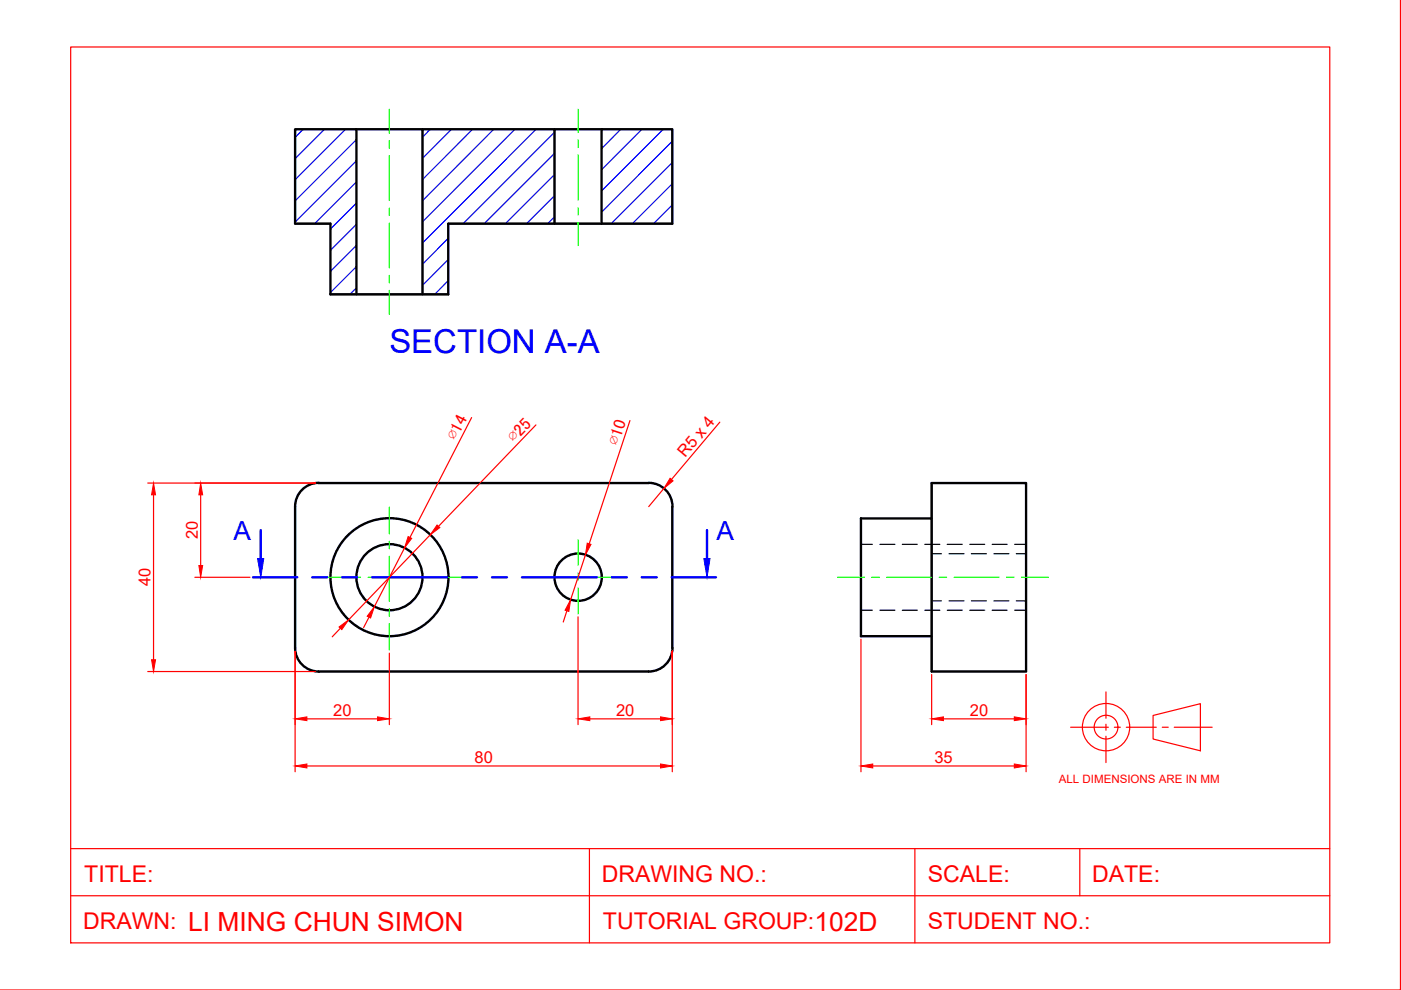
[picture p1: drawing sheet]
<svg xmlns="http://www.w3.org/2000/svg" width="297mm" height="210mm" viewBox="0 0 297 210" stroke-linecap="round" stroke-linejoin="round" font-family="sans-serif">
<!-- layer: Section lines -->
<g fill="none" stroke="#00f" stroke-width=".25">
<path d="M64.3 27.4l-1.7 1.7M68.8 27.4l-6.2 6.2M73.3 27.4l-10.7 10.7M75.6 29.6l-13 13M75.6 34.1l-13 13M75.6 38.6l-8.9 8.8M91.2 27.4l-1.6 1.7M95.7 27.4l-6.1 6.2M100.2 27.4l-10.6 10.7M104.7 27.4l-15.1 15.2M109.2 27.4l-19.6 19.6M113.7 27.4l-24.1 24.1"/>
<path d="M117.6 28l-19.4 19.4M117.6 32.5l-14.9 14.9M117.6 37l-10.5 10.4M131.6 27.4l-4 4.1M136.1 27.4l-8.5 8.6M140.6 27.4l-13 13.1M142.5 29.9l-14.9 15.1M142.5 34.5l-12.9 12.9M142.5 39l-8.4 8.4M75.6 43.1l-5.5 5.5M75.6 47.6l-5.5 5.5M75.6 52l-5.5 5.5"/>
<path d="M75.6 56.5l-5.5 5.5M95 50.5l-5.4 5.5M95 55l-5.4 5.5M95 59.5l-2.8 2.9M117.6 41.5l-6 5.9M117.6 46l-1.5 1.4M142.5 43.4l-3.9 4M75.6 61.1l-1.4 1.3"/>
</g>
<!-- layer: Visible lines -->
<g fill="none" stroke="#000" stroke-width=".51">
<path d="M62.6 27.4h79.9v20h-47.5v15h-24.9v-15h-7.5zM75.6 27.4v35M89.6 27.4v35M117.6 27.4v20M127.6 27.4v20M67.6 102.4h69.9M67.6 102.4a5 5 0 0 0-5 5v30a5 5 0 0 0 5 5h70a5 5 0 0 0 5-5M137.6 102.4a5 5 0 0 1 5 5M142.5 107.4v30M197.5 102.4h20.1v40h-20.1zM197.5 109.9h-15v25h15"/>
<circle cx="82.6" cy="122.4" r="12.5"/>
<circle cx="82.6" cy="122.4" r="7"/>
<circle cx="122.6" cy="122.4" r="5"/>
</g>
<!-- layer: Hidden lines -->
<g fill="none" stroke="#000" stroke-width=".25">
<path d="M182.5 115.4h2.5M186.6 115.4h3.1M191.3 115.4h3.2M196.1 115.4h3.2M197.5 117.4h2.1M200.8 115.4h3.2M201.2 117.4h3.2M205.6 115.4h3.2M206 117.4h3.1M210.4 115.4h3.1M210.7 117.4h3.2M215.1 115.4h2.5"/>
<path d="M215.5 117.4h2.1M182.5 129.4h2.5M186.6 129.4h3.1M191.3 129.4h3.2M196.1 129.4h3.2M197.5 127.4h2.1M200.8 129.4h3.2M201.2 127.4h3.2M205.6 129.4h3.2M206 127.4h3.1M210.4 129.4h3.1M210.7 127.4h3.2"/>
<path d="M215.1 129.4h2.5M215.5 127.4h2.1"/>
</g>
<!-- layer: Centre lines -->
<g fill="none" stroke="#0f0" stroke-width=".25">
<path d="M82.5 23.2v5.1M82.5 29.8v1.6M82.5 33v9.5M122.6 23.2v4.9M122.6 29.7v1.6M122.6 32.9v9.5M82.5 44.1v1.6M82.5 47.3v9.5M82.5 58.4v1.6M122.6 44v1.6M122.6 47.2v4.9M82.5 61.6v5"/>
<path d="M82.5 107.5v5.7M82.5 114.8v1.5M82.5 118v9.5M122.6 114.4v5.5M67.3 122.4h6M74.9 122.4h1.6M78.1 122.4h9.5M82.5 129v1.7M82.5 132.2v5.7M89.2 122.4h1.6M92.3 122.4h6M114.3 122.4h16.4"/>
<path d="M122.6 121.5v1.6M122.6 124.7v5.4M177.6 122.4h5.7M184.8 122.4h1.6M188 122.4h9.5M199.1 122.4h1.6M202.3 122.4h9.5M213.4 122.4h1.6M216.6 122.4h5.6"/>
</g>
<!-- layer: Cutting plane -->
<path d="M55.3 112.4v6M149.9 112.4v6M53.6 122.4h9.4M66.2 122.4h3.2M72.6 122.4h3.1M78.9 122.4h15.9M98 122.4h3.1M104.3 122.4h3.2M110.7 122.4h15.8M129.7 122.4h3.2M136.1 122.4h3.1M142.4 122.4h9.4" fill="none" stroke="#00f" stroke-width=".51"/>
<g fill="#00f" stroke="#00f" stroke-width=".21">
<path d="M54.6 118.4h1.3l-.6 4z"/>
<path d="M149.2 118.4h1.3l-.6 4z"/>
</g>
<!-- layer: Dimensions -->
<g fill="none" stroke="#f00" stroke-width=".25">
<path d="M296.9 0v209.9h-296.9M15 10h266.9v189.9h-266.9zM100 88.5l-13.1 25.5M113.6 90.1l-20.6 21.5M133.6 89.2l-8.7 26.1M152.6 89.5l-10.2 12.2M31.3 102.4h35.6M32.6 104.9v35M42.5 104.9v15M85.8 116.2l-6.4 12.4M91.2 113.4l-17.3 18M124.1 117.7l-3.1 9.4"/>
<path d="M140.8 103.6l-3.3 3.8M41.3 122.4h11.7M62.6 138v25.6M72.2 133.2l-1.8 1.8M78.2 130.9l-1.1 2.2M82.5 138.5v15.1M120.2 129.5l-.8 2.4M122.6 130.8v22.8M142.5 138v25.6M182.5 135.5v28.1M31.3 142.4h35.6M65.1 152.4h15"/>
<path d="M125.1 152.4h14.9M197.5 143v10.6M200 152.4h15.1M217.6 143v20.6M227 154.2h8M234.5 146.7v5.6M234.5 153.6v1.2M234.5 156.1v5.6M236.3 154.2h1.2M238.8 154.2h6.4M244.5 151.7l10-2.5v10l-10-2.5zM246.4 154.2h1.3"/>
<path d="M249 154.2h8M15 179.9h266.9M65.1 162.4h74.9M125 179.9v20M185 162.4h30.1M194 179.9v20M228.9 179.9v10M15 189.9h266.9"/>
<circle cx="234.5" cy="154.2" r="5"/>
<circle cx="234.5" cy="154.2" r="2.52"/>
</g>
<g fill="#f00" stroke="#f00" stroke-width=".21">
<path d="M62.6 162.4l2.5-.4v.8z"/>
<path d="M140 162l2.5 .4-2.5 .4z"/>
<path d="M197.5 152.4l2.5-.4v.8z"/>
<path d="M215.1 152l2.5 .4-2.5 .4z"/>
<path d="M121 127.1l-.4 2.5-.8-.2z"/>
<path d="M124.5 115.2l.8 .2-1.2 2.3z"/>
<path d="M79.4 128.6l-.8 2.4-.7-.3z"/>
<path d="M86.5 113.8l.8 .3-1.5 2.1z"/>
<path d="M71.9 132.9l2-1.5-1.4 2.1z"/>
<path d="M92.7 111.3l.6 .6-2.1 1.5z"/>
<path d="M42.5 102.4l.5 2.5h-.8z"/>
<path d="M42.2 119.9h.8l-.5 2.5z"/>
<path d="M32.6 102.4l.4 2.5h-.9z"/>
<path d="M32.1 139.9h.9l-.4 2.5z"/>
<path d="M142.1 101.4l.6 .6-1.9 1.6z"/>
<path d="M62.6 152.4l2.5-.4v.8z"/>
<path d="M80.1 152l2.4 .4-2.4 .4z"/>
<path d="M140 152l2.5 .4-2.5 .4z"/>
<path d="M122.6 152.4l2.5-.4v.8z"/>
<path d="M215.1 162l2.5 .4-2.5 .4z"/>
<path d="M182.5 162.4l2.5-.4v.8z"/>
</g>
<text font-size="7" fill="#00f" x="82.5" y="74.9">SECTION A-A</text>
<g font-size="5.6" fill="#00f">
<text x="49.5" y="114.4">A</text>
<text x="151.9" y="114.4">A</text>
</g>
<g font-size="5.6" fill="#f00">
<text x="39.9" y="197.3">LI MING CHUN SIMON</text>
<text x="172.7" y="197.4">102D</text>
</g>
<g font-size="4.9" fill="#f00">
<text x="17.9" y="186.9">TITLE:</text>
<text x="127.6" y="187">DRAWING NO.:</text>
<text x="196.7" y="187">SCALE:</text>
<text x="231.6" y="186.9">DATE:</text>
<text x="17.6" y="196.9">DRAWN:</text>
<text x="127.8" y="197">TUTORIAL GROUP:</text>
<text x="196.7" y="197">STUDENT NO.:</text>
</g>
<g font-size="3.6" fill="#f00">
<text x="96.7" y="93.6" transform="rotate(-63 96.7 93.6)">∅14</text>
<text x="109.1" y="93.9" transform="rotate(-46 109.1 93.9)">∅25</text>
<text x="131.1" y="94.6" transform="rotate(-72 131.1 94.6)">∅10</text>
</g>
<g font-size="3.5" fill="#f00">
<text x="145.3" y="97.2" transform="rotate(-50 145.3 97.2)">R5 x 4</text>
<text x="41.9" y="114.3" transform="rotate(-90 41.9 114.3)">20</text>
<text x="31.9" y="124.3" transform="rotate(-90 31.9 124.3)">40</text>
<text x="70.7" y="151.7">20</text>
<text x="130.6" y="151.7">20</text>
<text x="205.7" y="151.7">20</text>
<text x="100.6" y="161.7">80</text>
<text x="198.1" y="161.7">35</text>
</g>
<text font-size="2.4" fill="#f00" x="224.5" y="166">ALL DIMENSIONS ARE IN MM</text>
</svg>
